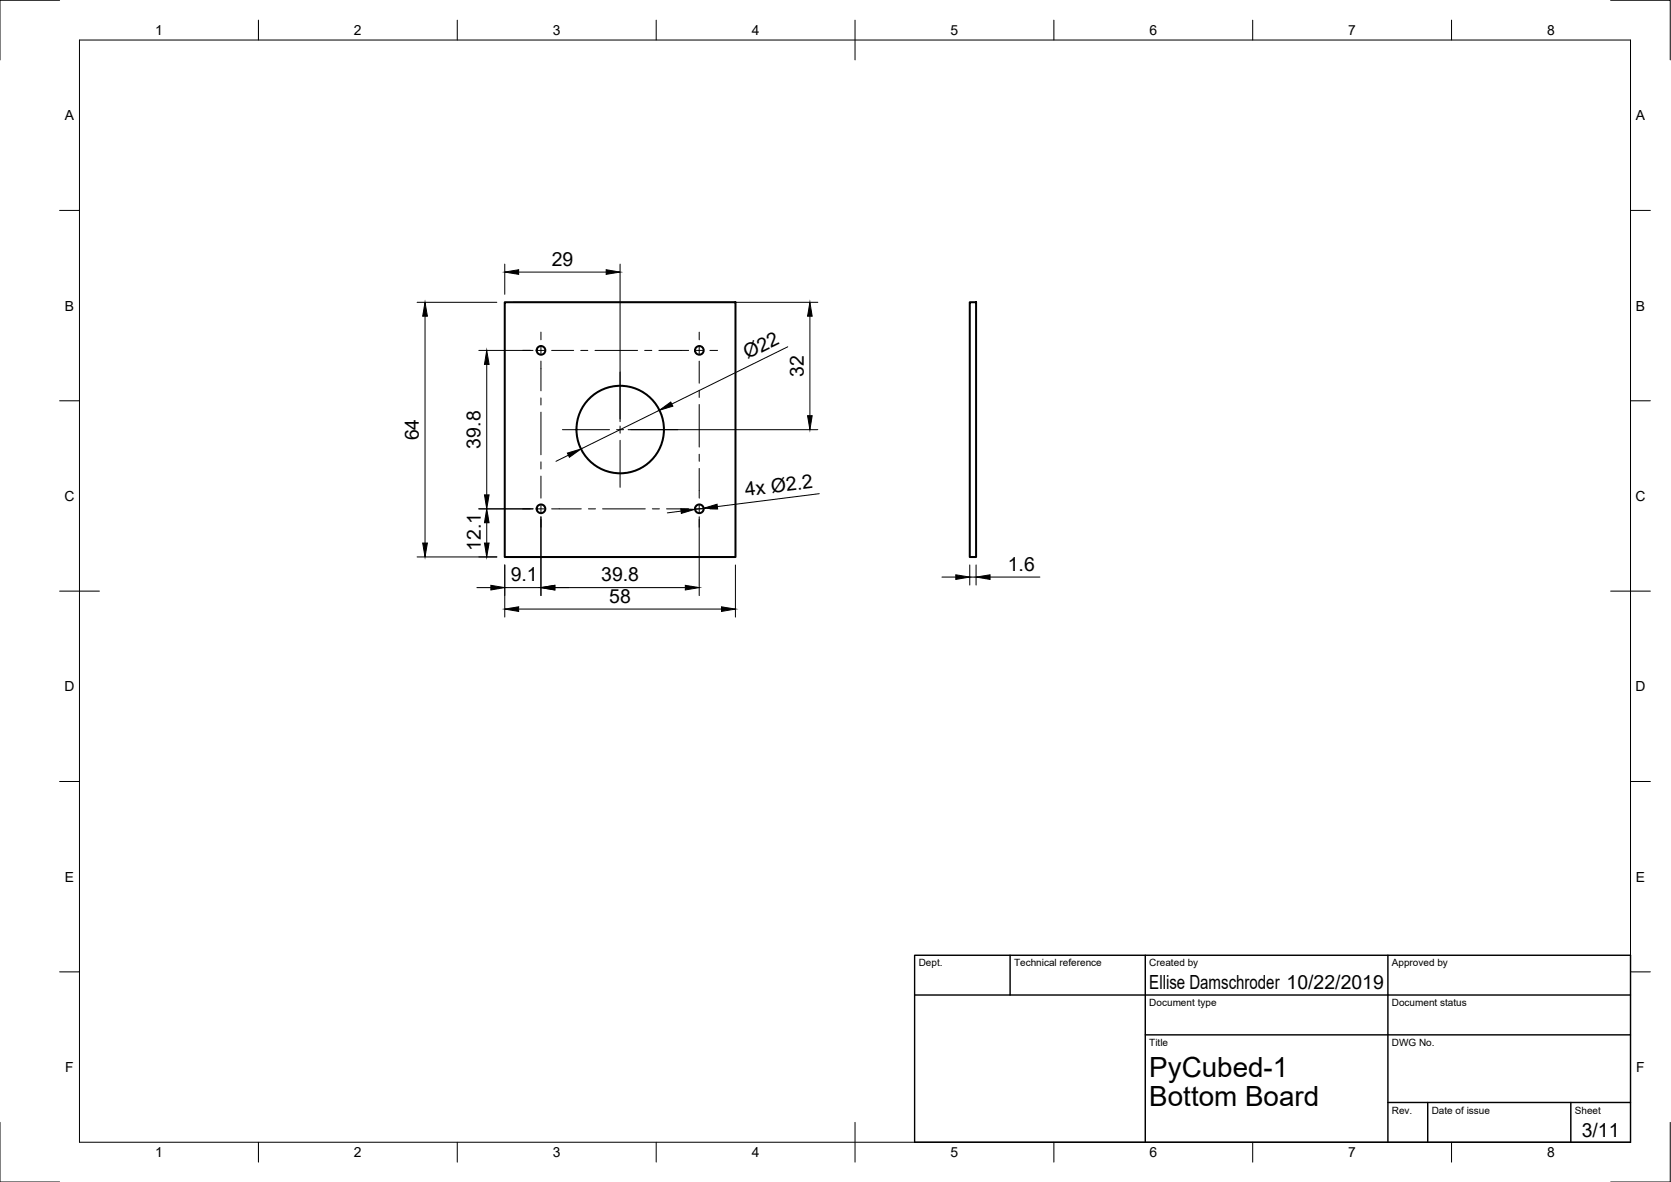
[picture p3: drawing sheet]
<svg xmlns="http://www.w3.org/2000/svg" width="420mm" height="297mm" viewBox="0 0 420 297" stroke-linecap="round" stroke-linejoin="round" font-family="sans-serif">
<!-- layer: Visible -->
<g fill="none" stroke="#000" stroke-width=".51">
<path d="M126.9 76h58v64h-58zM243.8 76h1.6v64h-1.6z"/>
<circle cx="136" cy="88" r="1.09"/>
<circle cx="175.8" cy="88" r="1.09"/>
<circle cx="155.9" cy="107.9" r="11"/>
<circle cx="136" cy="127.9" r="1.09"/>
<circle cx="175.8" cy="127.9" r="1.09"/>
</g>
<!-- layer: Border -->
<g fill="none" stroke="#000" stroke-width=".25">
<path d="M15 .1h-15v15M20 10.1h390v276.9h-390zM65 5.1v5M115 5.1v5M165 5.1v5M215 5.1v10M265 5.1v5M315 5.1v5M365 5.1v5M405 .1h15v15M15 52.9h5M410 52.9h5"/>
<path d="M15 100.7h5M410 100.7h5M15 148.6h10M405 148.6h10M15 196.4h5M410 196.4h5M15 244.2h5M410 244.2h5M0 282.1v14.9h15M65 287v5M115 287v5M165 287v5"/>
<path d="M215 282.1v9.9M265 287v5M315 287v5M365 287v5M420 282.1v14.9h-15"/>
</g>
<!-- layer: TitleBlock -->
<path d="M230 240.1h180v46.9h-180zM230 250h180M254 240.1v9.9M288 240.1v46.9M349 240.1v46.9M288 260.1h122M349 277.1h61M359 277.1v9.9M395 277.1v9.9" fill="none" stroke="#000" stroke-width=".36"/>
<!-- layer: Dimensions -->
<g fill="none" stroke="#000" stroke-width=".25">
<path d="M104.9 76h20M106.9 79.5v57M126.9 66.4v7.6M128.9 76h76.7M130.4 68.4h22M155.9 66.4v39.6M203.6 79.5v25M120.4 88.1h13.6M122.4 91.6v32.8M198.1 87.2l-29.2 14.3M142.9 114.4l-3.1 1.5M157.9 108h47.7"/>
<path d="M165.8 103.1l-19.8 9.7M104.9 140h20M120.4 127.9h13.6M122.4 131.4v5.1M136 129.9v19.8M171.3 128.4l-3.5 .5M175.8 129.9v19.8M176.9 127.7l-2.2 .3M206 124.1l-25.6 3.2M119.9 147.7h3.5M126.9 142v13.1M126.9 147.7h9.1"/>
<path d="M130.4 153.1h51M139.5 147.7h32.8M184.9 142v13.1M236.8 145h3.5M243.8 142v5M243.8 145h1.6M245.4 142v5M248.9 145h12.6"/>
</g>
<g fill="#000" stroke="#000" stroke-width=".25">
<path d="M106.9 76l.6 3.5h-1.2zM126.9 68.4l3.5-.6v1.1zM152.4 67.8l3.5 .6-3.5 .5zM203.6 76l.6 3.5h-1.1zM122.4 88.1l.6 3.5h-1.2zM142.7 113.9l3.3-1.1-2.8 2.1zM165.8 103.1l2.9-2.1 .5 1.1zM203.1 104.5h1.1l-.6 3.5zM106.3 136.5h1.2l-.6 3.5zM121.8 124.4h1.2l-.6 3.5zM122.4 127.9l.6 3.5h-1.2zM121.8 136.5h1.2l-.6 3.5z"/>
<path d="M171.2 127.9l3.5 .1-3.4 1zM176.9 127.7l3.4-1 .1 1.2zM123.4 147.1l3.5 .6-3.5 .6zM126.9 153.1l3.5-.6v1.2zM136 147.7l3.5-.6v1.2zM172.3 147.1l3.5 .6-3.5 .6zM181.4 152.5l3.5 .6-3.5 .6zM240.3 144.4l3.5 .6-3.5 .6zM245.4 145l3.5-.6v1.2z"/>
</g>
<!-- layer: Center Lines -->
<g fill="none" stroke="#000" stroke-width=".25">
<path d="M131.4 88.1h1.9M135.1 88.1h1.8M136 83.5v1.9M136 87.2v1.8M136 90.7v7.5M136 100v1.8M138.7 88.1h5.6M146 88.1h1.8M149.6 88.1h10.7M155.9 93.5v11.8M162.1 88.1h1.8M165.7 88.1h7.4"/>
<path d="M174.9 88.1h1.8M175.8 83.5v1.9M175.8 87.2v1.8M175.8 90.7v5.6M175.8 98.1v1.8M178.5 88.1h1.9M136 103.6v10.7M136 116.1v1.8M136 119.6v5.6M141.4 108h11.8M155 108h1.8M155.9 107.1v1.8"/>
<path d="M155.9 110.6v11.9M158.6 108h11.8M175.8 101.6v10.8M175.8 114.2v1.7M175.8 117.7v7.5M131.4 127.9h1.9M135.1 127.9h1.8M136 127v1.8M136 130.5v2M138.7 127.9h7.5M148 127.9h1.7M151.5 127.9h10.7"/>
<path d="M164 127.9h1.8M167.6 127.9h5.5M174.9 127.9h1.8M175.8 127v1.8M175.8 130.5v2M178.5 127.9h1.9"/>
</g>
<g font-size="7">
<text x="289" y="270.6">PyCubed-1</text>
<text x="289" y="278.1">Bottom Board</text>
</g>
<g font-size="4.9">
<text x="138.7" y="66.8">29</text>
<text x="188" y="90.3" transform="rotate(-26 188 90.3)">Ø22</text>
<text x="202.1" y="94.7" transform="rotate(-90 202.1 94.7)">32</text>
<text x="105.3" y="110.7" transform="rotate(-90 105.3 110.7)">64</text>
<text x="120.8" y="112.7" transform="rotate(-90 120.8 112.7)">39.8</text>
<text x="187.6" y="124.7" transform="rotate(-7 187.6 124.7)">4x Ø2.2</text>
<text x="120.9" y="138.5" transform="rotate(-90 120.9 138.5)">12.1</text>
<text x="253.4" y="143.5">1.6</text>
<text x="128.4" y="146.1">9.1</text>
<text x="151.2" y="146.1">39.8</text>
<text x="153.2" y="151.5">58</text>
<text x="289" y="248.5">Ellise Damschroder 10/22/2019</text>
<text x="397.7" y="285.7">3/11</text>
</g>
<g font-size="3.5">
<text x="39" y="8.8">1</text>
<text x="89" y="8.8">2</text>
<text x="139" y="8.8">3</text>
<text x="189" y="8.8">4</text>
<text x="239" y="8.8">5</text>
<text x="289" y="8.8">6</text>
<text x="339" y="8.8">7</text>
<text x="389" y="8.8">8</text>
<text x="16.3" y="30.2">A</text>
<text x="411.3" y="30.2">A</text>
<text x="16.3" y="78">B</text>
<text x="411.3" y="78">B</text>
<text x="16.2" y="125.9">C</text>
<text x="411.2" y="125.9">C</text>
<text x="16.2" y="173.7">D</text>
<text x="411.2" y="173.7">D</text>
<text x="16.3" y="221.6">E</text>
<text x="411.3" y="221.6">E</text>
<text x="16.4" y="269.4">F</text>
<text x="411.4" y="269.4">F</text>
<text x="39" y="290.8">1</text>
<text x="89" y="290.8">2</text>
<text x="139" y="290.8">3</text>
<text x="189" y="290.8">4</text>
<text x="239" y="290.8">5</text>
<text x="289" y="290.8">6</text>
<text x="339" y="290.8">7</text>
<text x="389" y="290.8">8</text>
</g>
<g font-size="2.5">
<text x="231" y="242.9">Dept.</text>
<text x="255" y="242.9">Technical reference</text>
<text x="289" y="242.9">Created by</text>
<text x="350" y="242.9">Approved by</text>
<text x="289" y="252.8">Document type</text>
<text x="350" y="252.8">Document status</text>
<text x="289" y="262.9">Title</text>
<text x="350" y="262.9">DWG No.</text>
<text x="350" y="279.9">Rev.</text>
<text x="360" y="279.9">Date of issue</text>
<text x="396" y="279.9">Sheet</text>
</g>
</svg>
